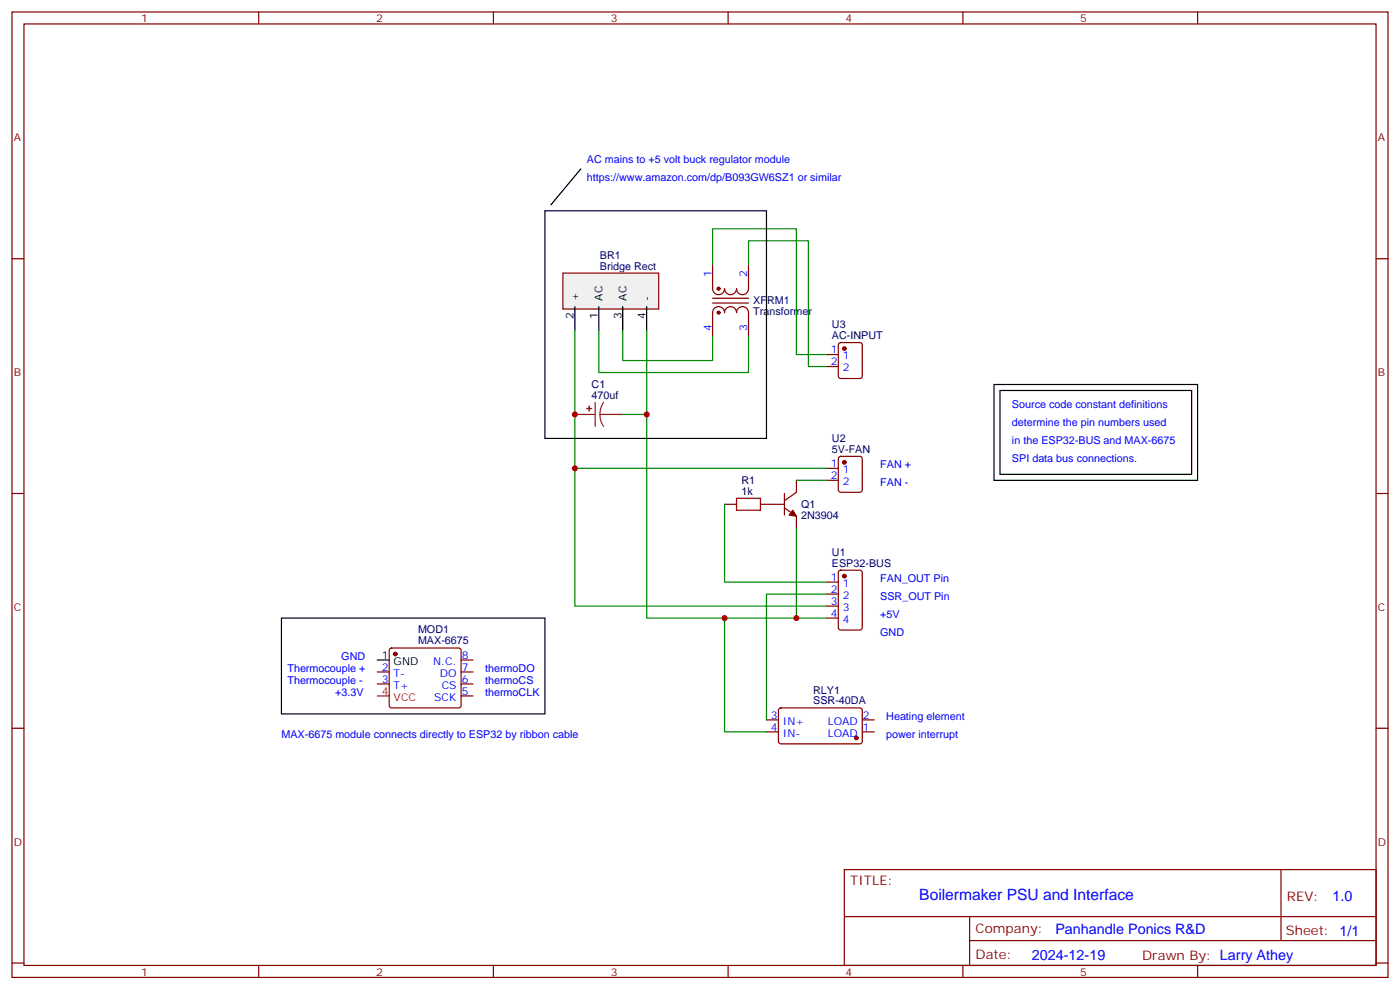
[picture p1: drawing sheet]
<svg xmlns="http://www.w3.org/2000/svg" width="412mm" height="292mm" viewBox="0 0 412 292" stroke-linecap="round" stroke-linejoin="round" font-family="sans-serif">
<g fill="none" stroke="#870000" stroke-width=".35">
<path d="M3.5 3.5h405.4v284.4h-405.4zM7.1 7.1h398.2v277.2h-398.2zM76.2 3.5v3.6M145.3 3.5v3.6M214.5 3.5v3.6M283.6 3.5v3.6M352.8 3.5v3.6M3.5 76.2h3.6M209.9 78v7a1.76 1.76 0 0 0 1.8 1.8 1.76 1.76 0 0 0 1.7-1.8 1.76 1.76 0 0 0 1.8 1.8 1.76 1.76 0 0 0 1.8-1.8 1.76 1.76 0 0 0 1.7 1.8 1.76 1.76 0 0 0 1.8-1.8v-7M405.3 76.2h3.6M209.9 89.3h10.6M209.9 99.1v-7a1.76 1.76 0 0 1 1.8-1.8 1.76 1.76 0 0 1 1.7 1.8 1.76 1.76 0 0 1 1.8-1.8 1.76 1.76 0 0 1 1.8 1.8 1.76 1.76 0 0 1 1.7-1.8 1.76 1.76 0 0 1 1.8 1.8v7"/>
<path d="M209.9 87.8h10.6M243.4 104.4h3.5M243.4 108h3.5M247.2 101.1l.4-.2h5.7l.6 .4 .1 9.5-.5 .6-5.9 .1-.6-.5-.1-9.4zM243.4 137.9h3.5M247.2 134.6l.4-.2h5.7l.6 .4 .1 9.5-.5 .6-5.9 .1-.6-.5-.1-9.4zM3.5 145.3h3.6M243.4 141.5h3.5M405.3 145.3h3.6M243.4 171.4h3.5M243.4 175h3.5M243.4 178.5h3.5"/>
<path d="M247.2 168.1l.4-.2h5.7l.6 .5 .1 16.5-.5 .6-5.9 .1-.6-.5-.1-16.5zM243.4 182h3.5M3.5 214.5h3.6M405.3 214.5h3.6M248.7 256.1h156.6v28.2h-156.6zM377.3 256.1v20.9M248.7 270h156.5M285.6 277h119.6M285.6 270v14.1M3.5 283.6h3.6M76.2 284.3v3.6M145.3 284.3v3.6"/>
<path d="M214.5 284.3v3.6M283.6 284.3v3.6M352.8 284.3v3.6M405.3 283.6h3.6"/>
</g>
<g fill="#870000" stroke="#870000" stroke-width=".35">
<circle cx="248.7" cy="169.7" r=".53"/>
<circle cx="248.7" cy="136.2" r=".53"/>
<circle cx="248.7" cy="102.7" r=".53"/>
<circle cx="211.7" cy="85" r=".44"/>
<circle cx="211.7" cy="92.1" r=".44"/>
</g>
<path d="M209.9 78v-10.6h24.7v37h8.8M220.5 78v-7.1h17.6v37.1h5.3" fill="none" stroke="#008700" stroke-width=".35"/>
<path d="M165.8 80.4h28.2v10.6h-28.2z" fill="#f0f0f0" stroke="#870000" stroke-width=".35"/>
<path d="M171.1 49.7l-8.8 10.6M160.5 62.1h65.3v67h-65.3zM169.3 90.3v7.1M176.4 90.3v7.1M183.4 90.3v7.1M190.5 90.3v7.1M292.8 113.2h60v28.3h-60zM294.6 115h56.4v24.7h-56.4zM82.9 182h77.6v28.3h-77.6zM111.1 194.4h3.6" fill="none" stroke="#000" stroke-width=".35"/>
<path d="M169.3 97.4v81.1h74.1M176.4 97.4v12.3h44.1v-10.6M183.4 97.4v8.8h26.5v-7.1M190.5 97.4v84.6h52.9M169.3 137.9h74.1M183.4 122.1h7.1M213.4 148.5v22.9h30M234.6 155.6v26.4M234.6 141.5h8.8M243.4 175h-17.6v37M213.4 182v33.5h12.4" fill="none" stroke="#008700" stroke-width=".35"/>
<path d="M175.3 118.5v7.1M177.8 118.5l-.8 1.7-.3 1.9M169.3 122.1h6M176.7 122.1l.3 1.8 .8 1.7M176.7 122.1h6.7" fill="none" stroke="#8c2424" stroke-width=".35"/>
<g fill="#8c2424" stroke="#8c2424" stroke-width=".35">
<path d="M173.6 119.6v1.4z"/>
<path d="M172.9 120.3h1.4z"/>
</g>
<g fill="none" stroke="#870000" stroke-width=".35">
<path d="M213.4 148.5h3.6M224 148.5h7.1M231.1 149.6l3.5 2.4v3.6M231.1 145.3v6.4M234.6 141.5v3.5l-3.5 2.5M111.1 197.9h3.6M114.9 191.1l.5-.2h19.7l.5 .2 .2 .5v16.2l-.2 .5-.5 .2h-19.7l-.5-.2-.2-.5v-16.2zM135.8 197.9h3.5M135.8 194.4h3.5M111.1 201.4h3.6M135.8 201.4h3.5M135.8 205h3.5"/>
<path d="M225.8 215.5h3.5M225.8 212h3.5M229.5 208.7l.5-.2h23.6l.4 .7-.1 9.4-.6 .5-23.6-.1-.4-.6v-9.2zM254 215.5h3.5M254 212h3.5"/>
</g>
<g fill="#870000" stroke="#870000" stroke-width=".35">
<path d="M233.5 150.3l1.1 1.7-2.1-.3z"/>
<circle cx="252.2" cy="217.3" r=".53"/>
<circle cx="116.4" cy="192.6" r=".53"/>
</g>
<path d="M217 146.8h7v3.5h-7z" fill="none" stroke="#a10000" stroke-width=".35"/>
<path d="M111.1 205h3.6" fill="none" stroke="#f00" stroke-width=".35"/>
<g fill="#c00">
<circle cx="190.5" cy="122.1" r=".88"/>
<circle cx="169.3" cy="122.1" r=".88"/>
<circle cx="234.6" cy="182" r=".88"/>
<circle cx="169.3" cy="137.9" r=".88"/>
<circle cx="213.4" cy="182" r=".88"/>
</g>
<text font-size="4.6" fill="#00f" x="270.8" y="265.1">Boilermaker PSU and Interface</text>
<g font-size="4.2" fill="#00f">
<text x="392.5" y="265.4">1.0</text>
<text x="310.9" y="274.9">Panhandle Ponics R&amp;D</text>
<text x="304" y="282.7">2024-12-19</text>
</g>
<g font-size="3.9" fill="#800">
<text x="250.5" y="260.7">TITLE:</text>
<text x="379.1" y="265.4">REV:</text>
<text x="287.4" y="274.9">Company:</text>
<text x="378.7" y="275.5">Sheet: 1/1</text>
<text x="287.4" y="282.6">Date:</text>
<text x="336.4" y="282.7">Drawn By: Larry Athey</text>
</g>
<g font-size="3.2" fill="#800">
<text x="41.6" y="6.5">1</text>
<text x="110.8" y="6.5">2</text>
<text x="179.9" y="6.5">3</text>
<text x="249.1" y="6.5">4</text>
<text x="318.2" y="6.5">5</text>
<text x="4.1" y="41.6">A</text>
<text x="405.9" y="41.6">A</text>
<text x="4.1" y="110.8">B</text>
<text x="405.9" y="110.8">B</text>
<text x="4.1" y="179.9">C</text>
<text x="405.9" y="179.9">C</text>
<text x="4.1" y="249.1">D</text>
<text x="405.9" y="249.1">D</text>
<text x="41.6" y="287.3">1</text>
<text x="110.8" y="287.3">2</text>
<text x="179.9" y="287.3">3</text>
<text x="249.1" y="287.3">4</text>
<text x="318.2" y="287.3">5</text>
</g>
<g font-size="3.2" fill="#00f">
<text x="172.9" y="48">AC mains to +5 volt buck regulator module</text>
<text x="172.9" y="53.3">https://www.amazon.com/dp/B093GW6SZ1 or similar</text>
<text x="209.5" y="81.5" transform="rotate(-90 209.5 81.5)">1</text>
<text x="220.1" y="81.5" transform="rotate(-90 220.1 81.5)">2</text>
<text x="209.5" y="97.6" transform="rotate(-90 209.5 97.6)">4</text>
<text x="220.1" y="97.6" transform="rotate(-90 220.1 97.6)">3</text>
<text x="244.8" y="104.1">1</text>
<text x="244.8" y="107.6">2</text>
<text x="248.2" y="105.8">1</text>
<text x="248.2" y="109.4">2</text>
<text x="298.1" y="120.3">Source code constant definitions</text>
<text x="298.1" y="125.6">determine the pin numbers used</text>
<text x="298.1" y="130.9">in the ESP32-BUS and MAX-6675</text>
<text x="244.8" y="137.6">1</text>
<text x="259.3" y="137.9">FAN +</text>
<text x="298.1" y="136.2">SPI data bus connections.</text>
<text x="244.8" y="141.1">2</text>
<text x="248.2" y="139.3">1</text>
<text x="248.2" y="142.9">2</text>
<text x="259.3" y="143.2">FAN -</text>
<text x="244.8" y="171.1">1</text>
<text x="248.2" y="172.9">1</text>
<text x="259.3" y="171.4">FAN_OUT Pin</text>
<text x="244.8" y="174.6">2</text>
<text x="244.8" y="178.2">3</text>
<text x="248.2" y="176.4">2</text>
<text x="248.2" y="179.9">3</text>
<text x="259.3" y="176.7">SSR_OUT Pin</text>
<text x="244.8" y="181.7">4</text>
<text x="248.2" y="183.4">4</text>
<text x="259.3" y="182">+5V</text>
<text x="259.3" y="187.3">GND</text>
<text x="84.7" y="197.9">Thermocouple +</text>
<text x="100.5" y="194.4">GND</text>
<text x="112.5" y="197.6">2</text>
<text x="127.6" y="195.8">N.C.</text>
<text x="136" y="197.6">7</text>
<text x="136" y="194">8</text>
<text x="142.9" y="197.9">thermoDO</text>
<text x="84.7" y="201.4">Thermocouple -</text>
<text x="112.5" y="201.1">3</text>
<text x="116" y="199.3">T-</text>
<text x="116" y="202.8">T+</text>
<text x="129.6" y="199.3">DO</text>
<text x="130.1" y="202.8">CS</text>
<text x="136" y="201.1">6</text>
<text x="142.9" y="201.4">thermoCS</text>
<text x="98.8" y="205">+3.3V</text>
<text x="127.9" y="206.4">SCK</text>
<text x="136" y="204.6">5</text>
<text x="142.9" y="205">thermoCLK</text>
<text x="227.1" y="211.7">3</text>
<text x="227.1" y="215.2">4</text>
<text x="230.6" y="213.4">IN+</text>
<text x="243.8" y="213.4">LOAD</text>
<text x="254.2" y="215.2">1</text>
<text x="254.2" y="211.7">2</text>
<text x="261.1" y="212">Heating element</text>
<text x="82.9" y="217.3">MAX-6675 module connects directly to ESP32 by ribbon cable</text>
<text x="230.6" y="217">IN-</text>
<text x="243.8" y="217">LOAD</text>
<text x="261.1" y="217.3">power interrupt</text>
</g>
<g font-size="3.2" fill="#000080">
<text x="176.7" y="76.2">BR1</text>
<text x="176.7" y="79.4">Bridge Rect</text>
<text x="221.9" y="89.7">XFRM1</text>
<text x="221.9" y="92.9">Transformer</text>
<text x="245.1" y="99.8">AC-INPUT</text>
<text x="245.1" y="96.6">U3</text>
<text x="174.3" y="117.5">470uf</text>
<text x="174.3" y="114.3">C1</text>
<text x="245.1" y="130.1">U2</text>
<text x="245.1" y="133.3">5V-FAN</text>
<text x="218.4" y="142.5">R1</text>
<text x="218.4" y="145.7">1k</text>
<text x="236" y="149.7">Q1</text>
<text x="236" y="152.9">2N3904</text>
<text x="245.1" y="166.9">ESP32-BUS</text>
<text x="245.1" y="163.6">U1</text>
<text x="123.1" y="189.8">MAX-6675</text>
<text x="123.1" y="186.6">MOD1</text>
<text x="239.5" y="207.4">SSR-40DA</text>
<text x="239.5" y="204.3">RLY1</text>
</g>
<g font-size="3.2">
<text x="170.4" y="88.5" transform="rotate(-90 170.4 88.5)">+</text>
<text x="177.4" y="88.5" transform="rotate(-90 177.4 88.5)">AC</text>
<text x="184.5" y="88.5" transform="rotate(-90 184.5 88.5)">AC</text>
<text x="191.6" y="88.5" transform="rotate(-90 191.6 88.5)">-</text>
<text x="169" y="94.1" transform="rotate(-90 169 94.1)">2</text>
<text x="176" y="94.1" transform="rotate(-90 176 94.1)">1</text>
<text x="183.1" y="94.1" transform="rotate(-90 183.1 94.1)">3</text>
<text x="190.1" y="94.1" transform="rotate(-90 190.1 94.1)">4</text>
<text x="112.5" y="194">1</text>
<text x="116" y="195.8">GND</text>
</g>
<g font-size="3.2" fill="#f00">
<text x="112.5" y="204.6">4</text>
<text x="116" y="206.4">VCC</text>
</g>
</svg>
